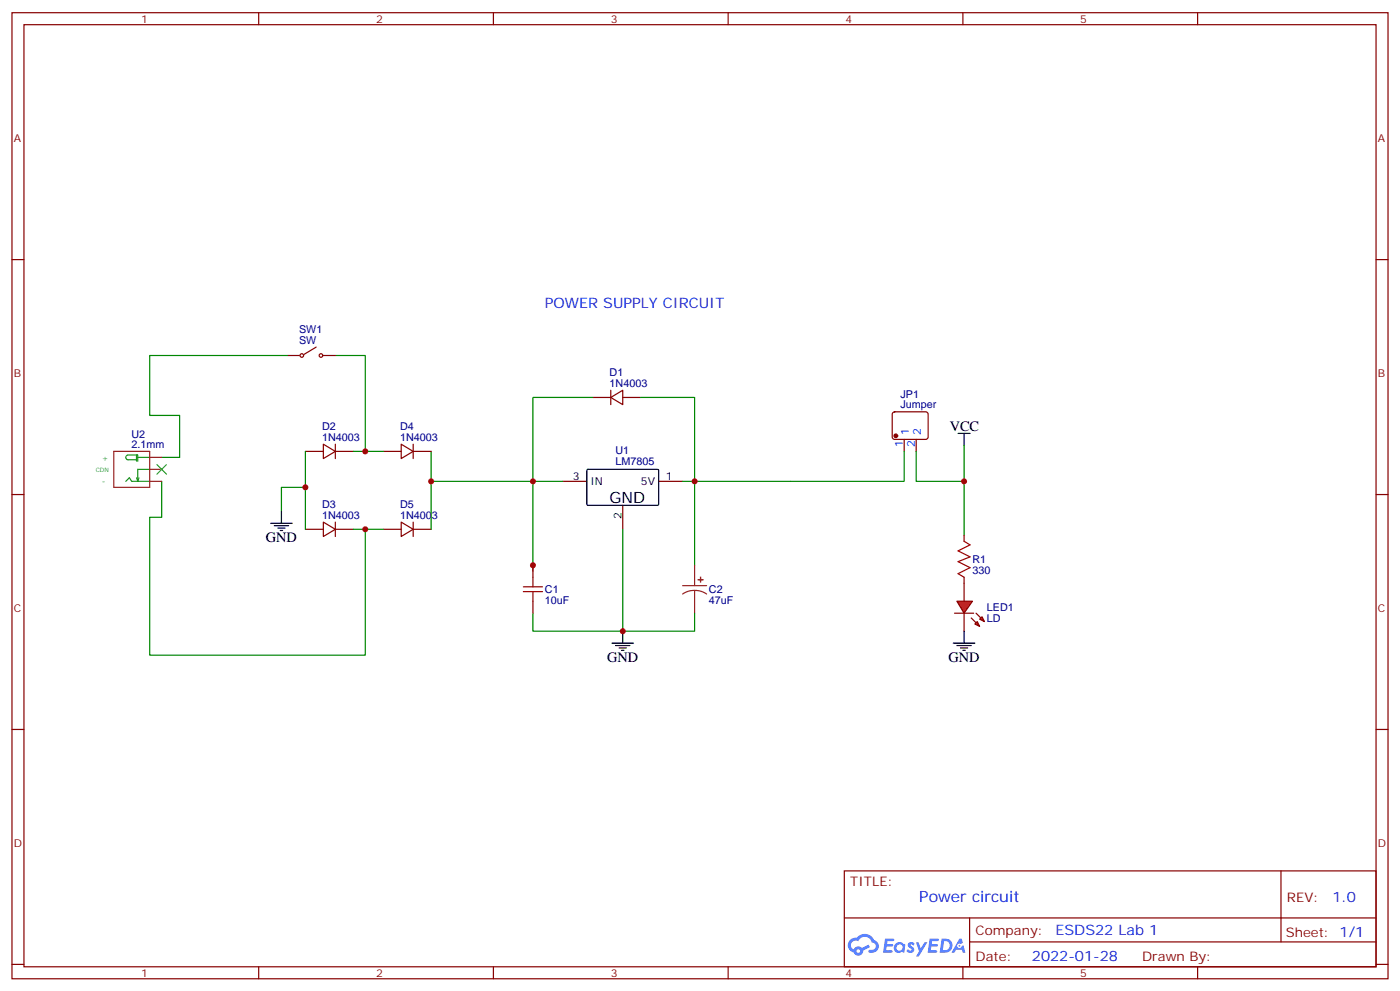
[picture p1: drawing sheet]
<svg xmlns="http://www.w3.org/2000/svg" width="412mm" height="292mm" viewBox="0 0 412 292" stroke-linecap="round" stroke-linejoin="round" font-family="sans-serif">
<g fill="none" stroke="#870000" stroke-width=".35">
<path d="M3.5 3.7h405.4v284.4h-405.4zM7.1 7.3h398.2v277.3h-398.2zM76.2 3.7v3.6M145.3 3.7v3.6M214.5 3.7v3.6M283.6 3.7v3.6M352.8 3.7v3.6M3.5 76.4h3.6M405.3 76.4h3.6M3.5 145.6h3.6M405.3 145.6h3.6M3.5 214.7h3.6"/>
<path d="M405.3 214.7h3.6M248.7 256.3h156.6v28.3h-156.6zM377.3 256.4v20.8M248.7 270.2h156.5M285.6 277.2h119.6M285.6 270.2v14.1M3.5 283.8h3.6M76.2 284.6v3.5M145.3 284.6v3.5M214.5 284.6v3.5M283.6 284.6v3.5M352.8 284.6v3.5"/>
<path d="M405.3 283.8h3.6"/>
</g>
<g fill="#5487ff">
<path d="M267.7 277.5a1.22 1.22 0 0 1 1.7 .3l-.4 .5a.47 .47 0 0 0-.3-.4 .47 .47 0 0 0-.5 .2l.1 .3a1.14 1.14 0 0 1 .8 1.7 1.14 1.14 0 0 1-1.9 0l-.2-.2 .5-.5 .7 .4a.29 .29 0 0 0 .3-.3 .29 .29 0 0 0-.2-.3 1.04 1.04 0 0 1-.6-1.7z"/>
<path d="M260.7 276.3h2.4l.3 .1-.2 .5-1.8 .1-.1 .9h1.5l.3 .3-.3 .4h-1.6l-.2 1.1h1.7l.2 .3-.2 .4h-2.6z"/>
<path d="M273.8 276.3h2.4l.3 .1-.1 .5-1.8 .1-.2 .9h1.6l.3 .3-.4 .4h-1.6l-.1 1.1h1.7l.2 .3-.2 .4h-2.6z"/>
<path d="M282.6 276.3h.7l.3 1.2-.6 .3a.69 .69 0 0 0-1 .3 .69 .69 0 0 0 .4 1 .69 .69 0 0 0 .9-.6l.5-.3 .6 2.2h-.8l-.2-.9h-1.8l-.5 .9h-.8z"/>
<path d="M269.8 277.3h.8l.6 1.9 1.1-1.9h.9l-2.6 4.2h-.8l.9-1.5z"/>
<path d="M277.4 276.3l-.6 4.1h1.3a2.11 2.11 0 0 0 2.5-2.1 2.11 2.11 0 0 0-2.5-2zM278.1 277a1.39 1.39 0 0 1 1.7 1.4 1.39 1.39 0 0 1-1.8 1.3h-.3z"/>
<path d="M263.7 277.9a1.54 1.54 0 0 0-.1 2.1 1.54 1.54 0 0 0 2.2 .2l.6 .2 .3-2.3-.2-.2-.4-.1a1.49 1.49 0 0 0-2.4 .1zM264 278.9a.94 .94 0 0 1 1.8 0 .94 .94 0 0 1-1.8 0z"/>
<path d="M250.4 276.6a2.18 2.18 0 0 0 1.1 3.8 1.44 1.44 0 0 0 1.6 .9 1.44 1.44 0 0 0 1.2-1.5l2-1-.5-.7-1.9 .9a1.47 1.47 0 0 0-2.4 .5 1.39 1.39 0 0 1-.7-2 1.39 1.39 0 0 1 2-.5 2.12 2.12 0 0 1 2.2-1.3 2.12 2.12 0 0 1 1.9 1.7 1.14 1.14 0 0 1 1.1 1.4 1.14 1.14 0 0 1-1.7 .8 .43 .43 0 0 0-.5 .3 .43 .43 0 0 0 .4 .5 1.98 1.98 0 0 0 2.5-1.2 1.98 1.98 0 0 0-1.2-2.5 3.1 3.1 0 0 0-5.3-.7l-.9 .1zM252.3 279.9a.55 .55 0 0 1 1.1 0 .55 .55 0 0 1-1.1 0z"/>
<circle cx="282.6" cy="278.4" r=".26"/>
</g>
<g fill="none" stroke="#870000" stroke-width=".35">
<path d="M174.6 117h5.3M179.9 117l3.5-2.1v4.2zM179.9 114.9v4.2M183.4 117h5.3M90 132.9h5.2M95.2 130.7l3.6 2.2-3.6 2.1zM98.8 130.7v4.3M98.8 132.9h5.3M112.9 132.9h5.3M118.2 130.7l3.5 2.2-3.5 2.1zM121.7 132.9h5.3M121.7 130.7v4.3"/>
<path d="M263.1 121.4l.4-.2h9.2l.5 .2 .2 .5-.1 7-.6 .4h-9.4l-.5-.7v-6.7zM266.3 129.3v3.6M269.9 129.3v3.6M90 155.8h5.2M95.2 153.7l3.6 2.1-3.6 2.1zM98.8 153.7v4.2M98.8 155.8h5.3M112.9 155.8h5.3M118.2 153.7l3.5 2.1-3.5 2.1zM121.7 155.8h5.3M121.7 153.7v4.2M165.8 141.7h7.1"/>
<path d="M183.4 148.7v7.1M194 141.7h7.1M284 157.6v1.7M157 166.4v3.5M157 177v3.5M284 169.9v1.8"/>
</g>
<g fill="none" stroke="#000" stroke-width=".35">
<path d="M172.9 138.3l.3-.2 20.7 .1 .1 .3v10.1l-.3 .1h-20.7l-.1-.3zM282.2 127.6h3.6M284 127.6v3.5M79.7 154h6.4M80.8 154.7h4.2M81.8 155.4h2.2M82.5 156.1h.8M82.9 150.5v3.5M180.3 189.3h6.3M181.3 190h4.3M182.4 190.7h2.1M183.1 191.4h.7"/>
<path d="M183.4 185.8v3.5"/>
</g>
<g fill="none" stroke="#008700" stroke-width=".35">
<path d="M174.6 117h-17.6v51.1M188.7 117h15.9v49.4M90 132.9v22.9M104.1 132.9h8.8M127 132.9v8.8h38.8M266.3 132.9v8.8h-65.2M284 131.1v10.6h-14.1v-8.8M90 143.4h-7.1v7.1M104.1 155.8h8.8M127 141.7v14.1M183.4 155.8v30h-26.4v-5.3M284 141.7v15.9"/>
<path d="M204.6 180.5v5.3h-21.2"/>
</g>
<path d="M284 159.3l1.8 1.1-3.6 1.7 3.6 1.8-3.6 1.4 3.6 1.8-3.6 1.7 1.8 1.1M154.2 174.1h5.6M154.2 172.7h5.6M157 169.9v2.8M157 174.1v2.9" fill="none" stroke="#a10000" stroke-width=".35"/>
<path d="M201.1 172.4h7M204.6 173.8l-1.8 .2-1.7 .8M204.6 173.8l1.9 .2 1.6 .8M204.6 166.4v6M204.6 173.8v6.7" fill="none" stroke="#8c2424" stroke-width=".35"/>
<g fill="#8c2424" stroke="#8c2424" stroke-width=".35">
<path d="M205.7 170.6h1.4z"/>
<path d="M206.3 169.9l.1 1.4z"/>
</g>
<circle cx="263.9" cy="128.3" r=".53" fill="#870000" stroke="#870000" stroke-width=".35"/>
<g fill="#f00" stroke="#870000" stroke-width=".35">
<path d="M281.9 177h4.6l-2.5 3.5z"/>
<path d="M281.2 180.5h5.6z"/>
</g>
<g fill="#870000" stroke="#870000" stroke-width=".35">
<path d="M287.5 180.5l1.4 1.4z"/>
<path d="M286.1 181.9l1.4 1.4z"/>
</g>
<g fill="#f00" stroke="#870000" stroke-width=".35">
<path d="M288.6 182.2l.7-.7 .7 1.5z"/>
<path d="M287.9 183l.7 1.4-1.4-.7z"/>
</g>
<g fill="none" stroke="#870000" stroke-width=".35">
<path d="M84.7 104.6h3.5M93.1 102.2l-3.5 2.1M95.2 104.6h3.6M284 171.7v5.3M284 180.5v5.3"/>
<circle cx="88.9" cy="104.6" r=".53"/>
<circle cx="94.5" cy="104.6" r=".53"/>
</g>
<path d="M280.8 189.3h6.4M281.9 190h4.2M282.9 190.7h2.1M283.6 191.4h.7M284 185.8v3.5" fill="none" stroke="#000" stroke-width=".35"/>
<path d="M84.7 104.6h-40.6v17.7h8.8v12.3h-5.3M98.8 104.6h8.8v28.3M47.6 141.7v10.6h-3.5v40.5h63.5v-37" fill="none" stroke="#008700" stroke-width=".35"/>
<path d="M40.2 133.9h.4v.7h3.5" fill="none" stroke="#248c24" stroke-width=".35"/>
<circle cx="40.2" cy="133.9" r=".18" fill="#248c24"/>
<path d="M40.6 134.6v1.1h-.4v-1.8h-2.5a.71 .71 0 0 0-.7 .7 .71 .71 0 0 0 .7 .7h2.5M44.1 138.1h-3.5v3.6M37 141.7l1.1-1.1 .7 1.1h5.3M40.2 140.6l.4 1.1M40.9 140.6l-.3 1.1" fill="none" stroke="#248c24" stroke-width=".35"/>
<path d="M33.5 132.9h10.6v10.5h-10.6zM44.1 134.6h3.5M44.1 138.1h3.5M44.1 141.7h3.5" fill="none" stroke="#8c2424" stroke-width=".35"/>
<path d="M46.2 136.7l2.8 2.9M49 136.7l-2.8 2.9" fill="none" stroke="#3c3" stroke-width=".35"/>
<g fill="#c00">
<circle cx="204.6" cy="141.7" r=".88"/>
<circle cx="157" cy="141.7" r=".88"/>
<circle cx="157" cy="166.4" r=".88"/>
<circle cx="183.4" cy="185.8" r=".88"/>
<circle cx="127" cy="141.7" r=".88"/>
<circle cx="90" cy="143.4" r=".88"/>
<circle cx="284" cy="141.7" r=".88"/>
<circle cx="107.6" cy="132.9" r=".88"/>
<circle cx="107.6" cy="155.8" r=".88"/>
</g>
<text font-size="4.6" x="179.6" y="148">GND</text>
<text font-size="4.6" fill="#00f" x="270.8" y="265.4">Power circuit</text>
<g font-size="4.2" fill="#00f">
<text x="160.5" y="90.5">POWER SUPPLY CIRCUIT</text>
<text x="392.5" y="265.6">1.0</text>
<text x="310.9" y="275.2">ESDS22 Lab 1</text>
<text x="304" y="283">2022-01-28</text>
</g>
<g font-size="4.2">
<text x="279.8" y="126.9">VCC</text>
<text x="78.3" y="159.7">GND</text>
<text x="178.9" y="194.9">GND</text>
<text x="279.4" y="194.9">GND</text>
</g>
<g font-size="3.9" fill="#800">
<text x="250.5" y="260.9">TITLE:</text>
<text x="379.1" y="265.6">REV:</text>
<text x="287.4" y="275.1">Company:</text>
<text x="378.7" y="275.7">Sheet: 1/1</text>
<text x="287.4" y="282.8">Date:</text>
<text x="336.4" y="282.9">Drawn By:</text>
</g>
<g font-size="3.2" fill="#800">
<text x="41.6" y="6.7">1</text>
<text x="110.8" y="6.7">2</text>
<text x="179.9" y="6.7">3</text>
<text x="249.1" y="6.7">4</text>
<text x="318.2" y="6.7">5</text>
<text x="4.1" y="41.8">A</text>
<text x="405.9" y="41.8">A</text>
<text x="4.1" y="111">B</text>
<text x="405.9" y="111">B</text>
<text x="4.1" y="180.1">C</text>
<text x="405.9" y="180.1">C</text>
<text x="4.1" y="249.3">D</text>
<text x="405.9" y="249.3">D</text>
<text x="41.6" y="287.5">1</text>
<text x="110.8" y="287.5">2</text>
<text x="179.9" y="287.5">3</text>
<text x="249.1" y="287.5">4</text>
<text x="318.2" y="287.5">5</text>
</g>
<g font-size="3.2" fill="#000080">
<text x="88.1" y="101.1">SW</text>
<text x="88.1" y="98.1">SW1</text>
<text x="179.6" y="113.8">1N4003</text>
<text x="179.6" y="110.6">D1</text>
<text x="265.3" y="117.1">JP1</text>
<text x="265.3" y="120.2">Jumper</text>
<text x="38.7" y="131.8">2.1mm</text>
<text x="38.7" y="128.8">U2</text>
<text x="94.9" y="129.7">1N4003</text>
<text x="94.9" y="126.6">D2</text>
<text x="117.8" y="129.7">1N4003</text>
<text x="117.8" y="126.6">D4</text>
<text x="181.3" y="136.9">LM7805</text>
<text x="181.3" y="133.7">U1</text>
<text x="94.9" y="149.5">D3</text>
<text x="117.8" y="149.5">D5</text>
<text x="94.9" y="152.6">1N4003</text>
<text x="117.8" y="152.6">1N4003</text>
<text x="286.5" y="165.8">R1</text>
<text x="286.5" y="168.9">330</text>
<text x="160.5" y="177.7">10uF</text>
<text x="160.5" y="174.6">C1</text>
<text x="208.8" y="177.7">47uF</text>
<text x="208.8" y="174.6">C2</text>
<text x="290.7" y="179.9">LED1</text>
<text x="290.7" y="183">LD</text>
</g>
<g font-size="3.2" fill="#00f">
<text x="266" y="131.5" transform="rotate(-90 266 131.5)">1</text>
<text x="267.8" y="128" transform="rotate(-90 267.8 128)">1</text>
<text x="269.5" y="131.5" transform="rotate(-90 269.5 131.5)">2</text>
<text x="271.3" y="128" transform="rotate(-90 271.3 128)">2</text>
</g>
<g font-size="3.2">
<text x="168.7" y="141.3">3</text>
<text x="173.9" y="142.7">IN</text>
<text x="188.8" y="142.7">5V</text>
<text x="196.1" y="141.3">1</text>
<text x="183.1" y="152.9" transform="rotate(-90 183.1 152.9)">2</text>
</g>
<g font-size="2.5" fill="#238d23">
<text x="30" y="135.7">+</text>
<text x="30" y="142.4">-</text>
</g>
<text font-size="1.8" fill="#238d23" x="28.2" y="138.9">CDN</text>
</svg>
